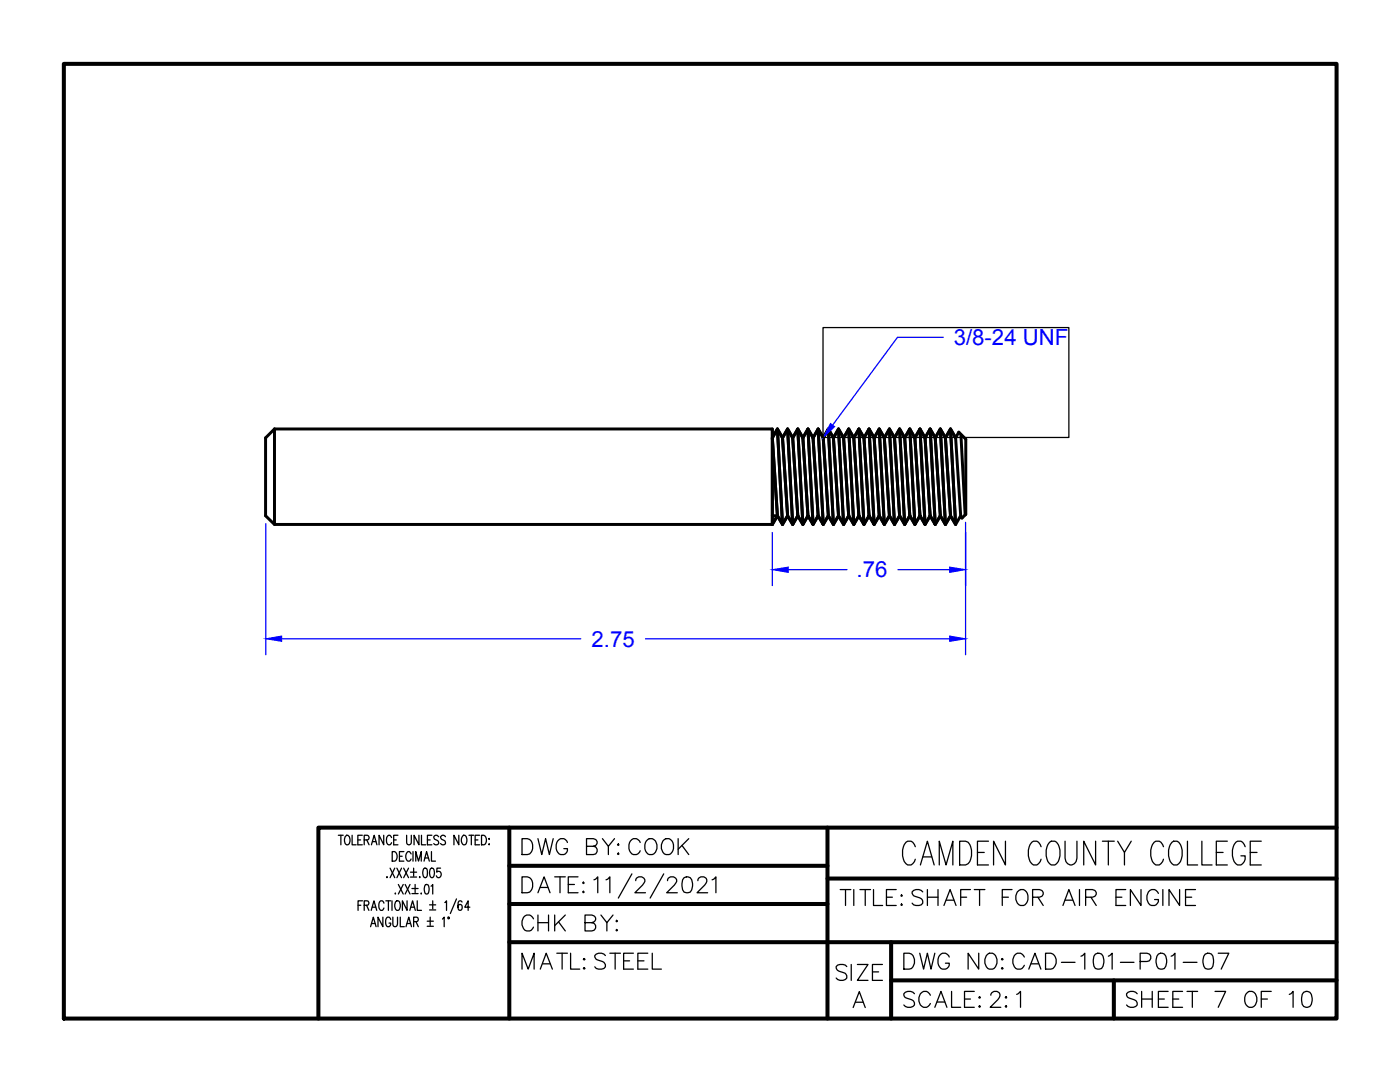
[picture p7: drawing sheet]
<svg xmlns="http://www.w3.org/2000/svg" width="279mm" height="216mm" viewBox="0 0 279 216" stroke-linecap="round" stroke-linejoin="round" font-family="sans-serif">
<!-- layer: OBJECT -->
<path d="M53 87.4l1.8-1.8v19l-1.8-1.7zM54.8 85.6h99.3v19M154.1 85.6v19M191.8 86.7l.8 16M54.8 104.6h99.3M154.1 102.9h1.1M155.2 102.9l-1.1-15.5 1.1-1.8 1 1.8 1 15.5-1-15.5 1-1.8 1 19-1-1.7-1 1.7 1-1.7 1 1.7-1-19 1 1.8 1-1.8 1 1.8 1 15.5-1-15.5 1-1.8 1.1 19-1.1-1.7-1 1.7 1-1.7 1.1 1.7-1.1-19 1.1 1.8 1-1.8 1 1.8 1 15.5-1-15.5 1-1.8 1 19-1-1.7-1 1.7 1-1.7 1 1.7-1-19 1 1.8 1-1.8 1.1 1.8 1 15.5-1-15.5 1-1.8 1 19-1-1.7-1 1.7 1-1.7 1 1.7-1-19 1 1.8 1-1.8 1 1.8 1 15.5-1-15.5 1-1.8 1.1 19-1.1-1.7-1 1.7 1-1.7 1.1 1.7-1.1-19 1.1 1.8 1-1.8 1 1.8 1 15.5-1-15.5 1-1.8 1 19-1-1.7-1 1.7 1-1.7 1 1.7-1-19 1 1.8 1-1.8 1.1 1.8 1 15.5-1-15.5 1-1.8 1 19-1-1.7-1 1.7 1-1.7 1 1.7-1-19 1 1.8 1-1.8 1 1.8 1 15.5-1-15.5 1-1.8 1 19-1-1.7-1 1.7 1-1.7 1 1.7-1-19 1 1.8 1.1-1.8 1 1.8 1 15.5-1-15.5 1-1.8 1 19-1-1.7-1 1.7 1-1.7 1 1.7-1-19 1 1.8 .6-1.2 1.4 1.4v15l-.7 .8-.3-.5-1 1.7M155.2 102.9l-1.1-15.5 1.1-1.8 1 19-1-1.7-1.1 1.7M191.7 102.9l-1-15.5-1-1.8-1 1.8-1-1.8 1 19-1-1.7-1.1 1.7 1.1-1.7 1 1.7-1-19-1.1 1.8 1.1 15.5-1.1-15.5-1-1.8-1 1.8-1-1.8 1 19-1-1.7-1 1.7 1-1.7 1 1.7-1-19-1 1.8 1 15.5-1-15.5-1-1.8-1 1.8-1.1-1.8 1.1 19-1.1-1.7-1 1.7 1-1.7 1.1 1.7-1.1-19-1 1.8 1 15.5-1-15.5-1-1.8-1 1.8-1-1.8 1 19-1-1.7-1 1.7 1-1.7 1 1.7-1-19-1 1.8 1 15.5-1-15.5-1.1-1.8-1 1.8-1-1.8 1 19-1-1.7-1 1.7 1-1.7 1 1.7-1-19-1 1.8 1 15.5-1-15.5-1-1.8-1 1.8-1.1-1.8 1.1 19-1.1-1.7-1 1.7 1-1.7 1.1 1.7-1.1-19-1 1.8 1 15.5-1-15.5-1-1.8-1 1.8-1-1.8 1 19-1-1.7-1 1.7 1-1.7 1 1.7-1-19-1 1.8 1 15.5-1-15.5-1.1-1.8-1 1.8-1-1.8 1 19-1-1.7-1 1.7 1-1.7 1 1.7-1-19-1 1.8 1 15.5-1-15.5-1-1.8-1 1.8-1-1.8 1 19-1-1.7-1.1 1.7" fill="none" stroke="#000" stroke-width=".59"/>
<!-- layer: BORDER -->
<path d="M12.7 12.7h254v190.5h-254z" fill="none" stroke="#000" stroke-width=".8"/>
<!-- layer: TITLE BLOCK -->
<path d="M101.6 165.1v38.1M101.6 172.8h63.5M165.1 165.1v38.1M165.1 175.3h101.6M266.7 165.1h-203.2v38.1M101.6 188h165.1M101.6 180.4h63.5M177.8 188v15.2M177.8 195.6h88.9" fill="none" stroke="#000" stroke-width=".8"/>
<!-- layer: TITLE TEXT -->
<g fill="none" stroke="#000" stroke-width=".25">
<path d="M67.5 166.7h1M68 166.7v1.9M68.9 167l.3-.3h.2a1.25 1.25 0 0 1 0 1.9 1.02 1.02 0 0 1-.5-1.6zM70.3 166.7v1.9h.8M71.4 167.6h.6M72.3 166.7h-.9v1.9h.9M72.3 179.7h-.8v2M72.7 167.6l.8-.1 .2-.3-.2-.4-.8-.1v1.9M73.2 167.6l.5 1M74.1 168.6l.6-1.9 .5 1.9M74.3 167.9h.7M76.6 166.7v1.9l-1-1.9v1.9"/>
<path d="M77 179.7h1M77.2 174.9v.2l.1-.1M77.5 179.7v2M77.9 173.2l.9 1.9M78.1 167.1l-.3-.4a1.03 1.03 0 0 0-.5 1.6 .47 .47 0 0 0 .5 .3 .47 .47 0 0 0 .3-.5M78.2 179.7v2M78.3 169.9a1.03 1.03 0 0 1 1 .7 1.03 1.03 0 0 1-.3 1.1l-.7 .1zM78.6 167.6h.5M78.8 173.2l-.9 1.9M78.9 178.2l-.1 .1h.2M79.2 173.2l.9 1.9M79.4 166.7h-.8v1.9h.8"/>
<path d="M79.5 176.5l1 1.9M79.7 170.9h.6M80.1 173.2l-.9 1.9M80.5 176.5l-1 1.9M80.6 173.2l.9 1.9M80.6 169.9h-.9v1.9h.9M80.9 176.5l.9 1.9M81.2 166.7v1.4a.47 .47 0 0 0 .4 .5 .47 .47 0 0 0 .5-.5v-1.4M81.2 179.7v2l-.9-2v2M81.5 173.2l-.9 1.9M81.8 176.5l-.9 1.9M81.9 174h1.2"/>
<path d="M81.9 175h1.2M82 170.4l-.3-.5h-.3a1.25 1.25 0 0 0 0 1.9 .52 .52 0 0 0 .6-.4M82.2 177.3h1.2M82.2 178.3h1.2M82.4 169.9v1.9M82.6 173.2v1.6M82.8 176.5v1.6M83 171.8v-1.9l.5 1.9 .6-1.9v1.9M83.3 179.7v2h.8M83.6 166.7v1.9l-1-1.9v1.9M83.8 174.9v.2v-.1M84.1 178.2l-.1 .1h.1"/>
<path d="M84.1 166.7v1.9h.9M84.6 173.3l.3-.1a.85 .85 0 0 1 .4 1.1l-.2 .7-.3 .1a1.46 1.46 0 0 1-.2-1.8zM84.6 171.8l.5-1.9 .6 1.9M84.8 171.2h.7M84.9 176.6l.3-.1a1.1 1.1 0 0 1 .4 1.5l-.2 .3-.3 .1a1.21 1.21 0 0 1-.3-1.6zM85.3 167.6h.6M85.9 173.3l.4-.1a1.27 1.27 0 0 1 0 1.9h-.2a1.46 1.46 0 0 1-.2-1.8zM86 176.8l.4-.3v1.9M86.1 169.9v1.9h.8M86.2 166.7h-.9v1.9h.9M86.4 179.7v1.7M87.5 167a.53 .53 0 0 0-.4-.4 .53 .53 0 0 0-.5 .4l.1 .4 .7 .4a.46 .46 0 0 1 .1 .4 .46 .46 0 0 1-.3 .4h-.3l-.3-.3"/>
<path d="M87.9 173.2h-.7v.8a.58 .58 0 0 1 .9 .5 .58 .58 0 0 1-.9 .5l-.1-.2M88.9 167a.53 .53 0 0 0-.5-.4 .53 .53 0 0 0-.5 .4l.2 .4 .7 .4 .1 .5a.57 .57 0 0 1-1 0M91.1 179.4l-1.2 2.9M91.6 166.7v1.9l-1-1.9v1.9M92.4 166.8l.1-.1a.92 .92 0 0 1 .6 1.4 .47 .47 0 0 1-.5 .5 .47 .47 0 0 1-.4-.5l-.1-.7zM93.6 166.7h.9M94.1 166.7v1.9M94.8 167.6h.6M95.7 166.7h-.9v1.9h.9M96.1 166.7a1.03 1.03 0 0 1 1 .6 1.03 1.03 0 0 1-.3 1.2l-.7 .1zM97.5 168.5h.2zM97.6 167.3v.2z"/>
<path d="M104.2 175h1a1.8 1.8 0 0 1 .5 3l-1.5 .1zM107.4 178.1l1.2-3.1 1.2 3.1M107.8 177.1h1.5M110.7 175h2.1M111.8 175v3.1M113.4 176.5h1.2M115.4 175h-2v3.1h2M116.4 176l.2 .2-.2 .1-.1-.1zM116.4 177.8l.2 .2-.2 .1-.1-.1zM118.5 175.6l.4-.2 .4-.4v3.1M120.9 175.6l.4-.2 .4-.4v3.1M126.1 174.4l-2.7 4.8"/>
<path d="M126.9 175.7a.72 .72 0 0 1 .6-.7 1.05 1.05 0 0 1 1.2 .6v.3l-.5 .7-1.5 1.5h2.1M132.5 174.4l-2.7 4.8M133.2 175.7a.72 .72 0 0 1 .6-.7 1.05 1.05 0 0 1 1.2 .6v.3l-.4 .7-1.5 1.5h2.1M136.5 175.1a1.03 1.03 0 0 1 1.5 .5 2.58 2.58 0 0 1-.2 2.4 1.08 1.08 0 0 1-1.6-.5 2.82 2.82 0 0 1 .3-2.4zM139.3 175.7a.72 .72 0 0 1 .6-.7h.6a.78 .78 0 0 1 .4 1.2l-1.8 1.9h2.1M142.1 175.6l.4-.2 .4-.4v3.1M71.5 180.6h.5M72.7 180.6h.8l.1-.3-.1-.5-.8-.1v2M73.2 180.6l.4 1.1M74 184.9l.5-1.9 .6 1.9M74.1 181.7l.5-2 .6 2M74.2 184.3h.6"/>
<path d="M74.3 181h.7M76.4 183v1.9l-1-1.9v1.9M76.6 180.2a.49 .49 0 0 0-.7-.4 1.39 1.39 0 0 0 .1 1.9 .52 .52 0 0 0 .6-.5M78 183.5a.49 .49 0 0 0-.8-.4 1.39 1.39 0 0 0 .1 1.8 .55 .55 0 0 0 .7-.7h-.4M78.4 183v1.7a.44 .44 0 0 0 .4 .2 .44 .44 0 0 0 .4-.2l.1-1.7M78.9 180a.47 .47 0 0 1 .5-.3 .47 .47 0 0 1 .4 .5v1a.45 .45 0 0 1-.2 .4 .45 .45 0 0 1-.5 0l-.3-.7zM79.9 183v1.9h.8M81 184.9l.6-1.9 .5 1.9M81.2 184.3h.7M81.8 181.7l.5-2 .6 2M82 181h.7M82.6 183.9l.8-.1 .1-.2-.1-.5-.8-.1v1.9"/>
<path d="M83 183.9l.5 1M85.3 183.8h1.2M85.3 184.8h1.2M85.7 180.6h1.3M85.7 181.6h1.3M85.9 183v1.7M88.3 183.4l.3-.4v1.9M88.8 180.1l.3-.4v2M89.4 183h.2l-.1 .3zM92.2 180a.4 .4 0 0 0-.6-.2l-.2 .8 .2 1a.57 .57 0 0 0 .7-.4 .57 .57 0 0 0-.4-.7l-.3 .1-.2 .4M93.8 181h-1l.6-1.3v2M170.7 200h1.6"/>
<path d="M170.3 201l1.2-3.1 1.2 3.1"/>
</g>
<!-- layer: OBJECT -->
<path d="M12.7 12.7h254v190.5h-254z" fill="none" stroke="#000" stroke-width=".2"/>
<!-- layer: DIMENSIONS -->
<path d="M188.3 67.3h-9.2l-12.9 17.5M53 104.5v26.1M154.1 106.3v10.5M157.3 113.7h11.7M179.2 113.7h10.3M192.7 104.2v26.4M56.2 127.5h59.7M128.8 127.5h60.7" fill="none" stroke="#00f" stroke-width=".25"/>
<g fill="#00f" stroke="#00f" stroke-width=".2">
<path d="M53 127.5l3.2-.6v1.1z"/>
<path d="M189.5 126.9l3.2 .6-3.2 .5z"/>
<path d="M154.1 113.7l3.2-.5v1z"/>
<path d="M189.5 113.2l3.2 .5-3.2 .5z"/>
<path d="M165.7 84.5l.9 .6-2.3 2.3z"/>
</g>
<path d="M164.3 65.4h49v21.9h-49z" fill="none" stroke="#000" stroke-width=".25"/>
<text font-size="8.8" x="179.2" y="173.9">CAMDEN COUNTY COLLEGE</text>
<g font-size="6.6">
<text x="103.4" y="171.8">DWG BY:COOK</text>
<text x="166.9" y="182">TITLE:SHAFT FOR AIR ENGINE</text>
<text x="103.4" y="187">CHK BY:</text>
<text x="103.4" y="194.7">MATL:STEEL</text>
<text x="166.2" y="196.8">SIZE</text>
<text x="179.6" y="194.7">DWG NO:CAD-101-P01-07</text>
<text x="179.6" y="202.1">SCALE:2:1</text>
<text x="224" y="202.1">SHEET 7 OF 10</text>
</g>
<g font-size="4.4" fill="#00f">
<text x="190.3" y="68.9">3/8-24 UNF</text>
<text x="170.9" y="115.2">.76</text>
<text x="118.1" y="129">2.75</text>
</g>
</svg>
